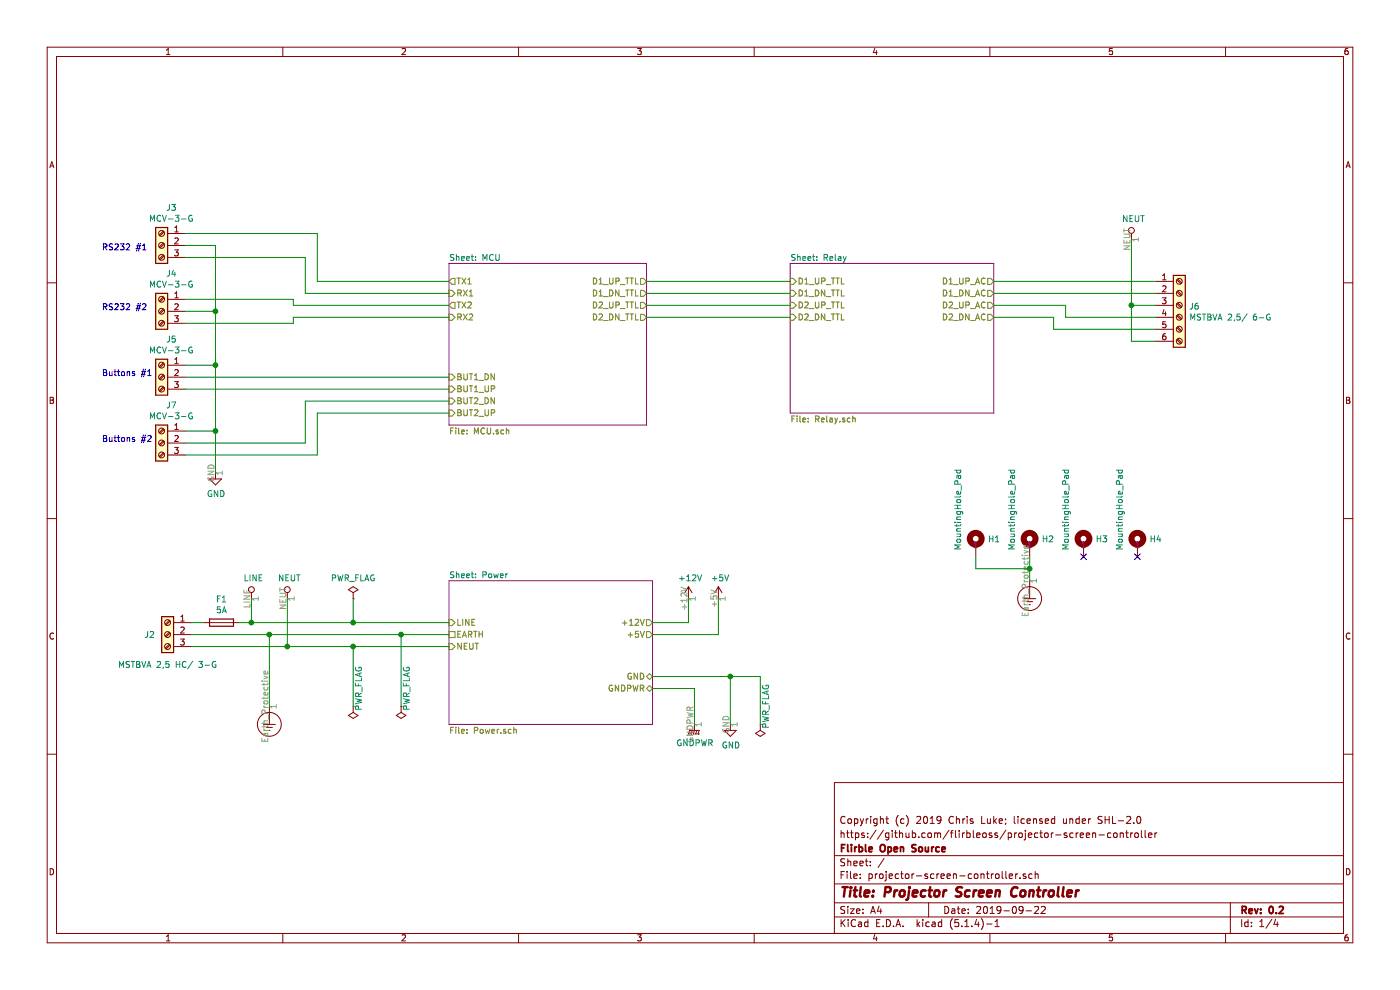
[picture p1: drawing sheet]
EESchema Schematic File Version 4
LIBS:projector-screen-controller-cache
EELAYER 30 0
EELAYER END
$Descr A4 11693 8268
encoding utf-8
Sheet 1 4
Title "Projector Screen Controller"
Date "2019-09-22"
Rev "0.2"
Comp "Flirble Open Source"
Comment1 "https://github.com/flirbleoss/projector-screen-controller"
Comment2 "Copyright (c) 2019 Chris Luke; licensed under SHL-2.0"
Comment3 ""
Comment4 ""
$EndDescr
$Sheet
S 3750 2200 1650 1350
U 5D6871CF
F0 "MCU" 50
F1 "MCU.sch" 50
F2 "TX1" O L 3750 2350 50 
F3 "TX2" O L 3750 2550 50 
F4 "RX1" I L 3750 2450 50 
F5 "RX2" I L 3750 2650 50 
F6 "D1_UP_TTL" O R 5400 2350 50 
F7 "D1_DN_TTL" O R 5400 2450 50 
F8 "D2_UP_TTL" O R 5400 2550 50 
F9 "D2_DN_TTL" O R 5400 2650 50 
F10 "BUT1_UP" I L 3750 3250 50 
F11 "BUT1_DN" I L 3750 3150 50 
F12 "BUT2_UP" I L 3750 3450 50 
F13 "BUT2_DN" I L 3750 3350 50 
$EndSheet
$Sheet
S 6600 2200 1700 1250
U 5D68B982
F0 "Relay" 50
F1 "Relay.sch" 50
F2 "D1_UP_TTL" I L 6600 2350 50 
F3 "D1_DN_TTL" I L 6600 2450 50 
F4 "D2_UP_TTL" I L 6600 2550 50 
F5 "D2_DN_TTL" I L 6600 2650 50 
F6 "D1_UP_AC" O R 8300 2350 50 
F7 "D1_DN_AC" O R 8300 2450 50 
F8 "D2_UP_AC" O R 8300 2550 50 
F9 "D2_DN_AC" O R 8300 2650 50 
$EndSheet
$Sheet
S 3750 4850 1700 1200
U 5D68B9FF
F0 "Power" 50
F1 "Power.sch" 50
F2 "LINE" I L 3750 5200 50 
F3 "NEUT" I L 3750 5400 50 
F4 "+12V" O R 5450 5200 50 
F5 "+5V" O R 5450 5300 50 
F6 "GND" B R 5450 5650 50 
F7 "EARTH" U L 3750 5300 50 
F8 "GNDPWR" B R 5450 5750 50 
$EndSheet
$Comp
L power:NEUT #PWR0101
U 1 1
P 2400 5000
F 0 "#PWR0101" H 2400 4850 50  0001 C CNN
F 1 "NEUT" H 2417 5173 50  0000 C CNN
F 2 "" H 2400 5000 50  0001 C CNN
F 3 "" H 2400 5000 50  0001 C CNN
	1    2400 5000
	1    0    0    -1  
$EndComp
$Comp
L power:LINE #PWR0102
U 1 1
P 2100 5000
F 0 "#PWR0102" H 2100 4850 50  0001 C CNN
F 1 "LINE" H 2117 5173 50  0000 C CNN
F 2 "" H 2100 5000 50  0001 C CNN
F 3 "" H 2100 5000 50  0001 C CNN
	1    2100 5000
	1    0    0    -1  
$EndComp
$Comp
L power:Earth_Protective #PWR0103
U 1 1
P 2250 5900
F 0 "#PWR0103" H 2500 5650 50  0001 C CNN
F 1 "Earth_Protective" H 2700 5750 50  0001 C CNN
F 2 "" H 2250 5800 50  0001 C CNN
F 3 "~" H 2250 5800 50  0001 C CNN
	1    2250 5900
	1    0    0    -1  
$EndComp
Wire Wire Line
	1600 5300 2250 5300
Wire Wire Line
	2100 5200 2100 5000
Wire Wire Line
	1600 5400 2400 5400
Wire Wire Line
	5400 2350 6600 2350
Wire Wire Line
	5400 2450 6600 2450
Wire Wire Line
	5400 2550 6600 2550
Wire Wire Line
	5400 2650 6600 2650
$Comp
L Connector:Screw_Terminal_01x03 J3
U 1 1
P 1350 2050
F 0 "J3" H 1268 2367 50  0000 C CNN
F 1 "MCV-3-G" H 1268 2276 50  0000 C CNN
F 2 "Connector_Phoenix_MC:PhoenixContact_MCV_1,5_3-G-3.5_1x03_P3.50mm_Vertical" H 1350 2050 50  0001 C CNN
F 3 "~" H 1350 2050 50  0001 C CNN
F 4 "Phoenix Connect" H 1350 2050 50  0001 C CNN "mfr"
F 5 "1843619" H 1350 2050 50  0001 C CNN "mpn"
F 6 "Mouser" H 1350 2050 50  0001 C CNN "Src1"
F 7 "651-1843619" H 1350 2050 50  0001 C CNN "Src1 Part"
F 8 "https://www.mouser.com/ProductDetail/651-1843619" H 1350 2050 50  0001 C CNN "Src1 URL"
	1    1350 2050
	-1   0    0    -1  
$EndComp
$Comp
L Connector:Screw_Terminal_01x03 J4
U 1 1
P 1350 2600
F 0 "J4" H 1268 2917 50  0000 C CNN
F 1 "MCV-3-G" H 1268 2826 50  0000 C CNN
F 2 "Connector_Phoenix_MC:PhoenixContact_MCV_1,5_3-G-3.5_1x03_P3.50mm_Vertical" H 1350 2600 50  0001 C CNN
F 3 "~" H 1350 2600 50  0001 C CNN
F 4 "Phoenx Connect" H 1350 2600 50  0001 C CNN "mfr"
F 5 "1843619" H 1350 2600 50  0001 C CNN "mpn"
F 6 "Mouser" H 1350 2600 50  0001 C CNN "Src1"
F 7 "651-1843619" H 1350 2600 50  0001 C CNN "Src1 Part"
F 8 "https://www.mouser.com/ProductDetail/651-1843619" H 1350 2600 50  0001 C CNN "Src1 URL"
	1    1350 2600
	-1   0    0    -1  
$EndComp
$Comp
L Connector:Screw_Terminal_01x03 J5
U 1 1
P 1350 3150
F 0 "J5" H 1268 3467 50  0000 C CNN
F 1 "MCV-3-G" H 1268 3376 50  0000 C CNN
F 2 "Connector_Phoenix_MC:PhoenixContact_MCV_1,5_3-G-3.5_1x03_P3.50mm_Vertical" H 1350 3150 50  0001 C CNN
F 3 "~" H 1350 3150 50  0001 C CNN
F 4 "Phoenix Connect" H 1350 3150 50  0001 C CNN "mfr"
F 5 "1843619" H 1350 3150 50  0001 C CNN "mpn"
F 6 "Mouser" H 1350 3150 50  0001 C CNN "Src1"
F 7 "651-1843619" H 1350 3150 50  0001 C CNN "Src1 Part"
F 8 "https://www.mouser.com/ProductDetail/651-1843619" H 1350 3150 50  0001 C CNN "Src1 URL"
	1    1350 3150
	-1   0    0    -1  
$EndComp
$Comp
L power:GND #PWR013
U 1 1
P 1800 3950
F 0 "#PWR013" H 1800 3700 50  0001 C CNN
F 1 "GND" H 1805 3777 50  0000 C CNN
F 2 "" H 1800 3950 50  0001 C CNN
F 3 "" H 1800 3950 50  0001 C CNN
	1    1800 3950
	1    0    0    -1  
$EndComp
Wire Wire Line
	1550 2600 1800 2600
Wire Wire Line
	1550 2050 1800 2050
Wire Wire Line
	1800 2050 1800 2600
Connection ~ 1800 2600
Wire Wire Line
	1550 1950 2650 1950
Wire Wire Line
	2650 1950 2650 2350
Wire Wire Line
	2650 2350 3750 2350
Wire Wire Line
	1550 2150 2550 2150
Wire Wire Line
	2550 2150 2550 2450
Wire Wire Line
	2550 2450 3750 2450
Wire Wire Line
	1550 2500 2450 2500
Wire Wire Line
	2450 2500 2450 2550
Wire Wire Line
	2450 2550 3750 2550
Wire Wire Line
	1550 2700 2450 2700
Wire Wire Line
	2450 2700 2450 2650
Wire Wire Line
	2450 2650 3750 2650
$Comp
L Connector:Screw_Terminal_01x06 J6
U 1 1
P 9850 2550
F 0 "J6" H 9930 2542 50  0000 L CNN
F 1 "MSTBVA 2,5/ 6-G" H 9930 2451 50  0000 L CNN
F 2 "Connector_Phoenix_MSTB:PhoenixContact_MSTBVA_2,5_6-G_1x06_P5.00mm_Vertical" H 9850 2550 50  0001 C CNN
F 3 "~" H 9850 2550 50  0001 C CNN
F 4 "Phoenix Connect" H 9850 2550 50  0001 C CNN "mfr"
F 5 "1755558" H 9850 2550 50  0001 C CNN "mpn"
F 6 "Mouser" H 9850 2550 50  0001 C CNN "Src1"
F 7 "651-1755558" H 9850 2550 50  0001 C CNN "Src1 Part"
F 8 "https://www.mouser.com/ProductDetail/651-1755558" H 9850 2550 50  0001 C CNN "Src1 URL"
	1    9850 2550
	1    0    0    -1  
$EndComp
$Comp
L power:NEUT #PWR014
U 1 1
P 9450 2000
F 0 "#PWR014" H 9450 1850 50  0001 C CNN
F 1 "NEUT" H 9467 2173 50  0000 C CNN
F 2 "" H 9450 2000 50  0001 C CNN
F 3 "" H 9450 2000 50  0001 C CNN
	1    9450 2000
	1    0    0    -1  
$EndComp
Wire Wire Line
	9450 2000 9450 2550
Wire Wire Line
	9450 2550 9650 2550
Wire Wire Line
	9650 2850 9450 2850
Wire Wire Line
	9450 2850 9450 2550
Connection ~ 9450 2550
Wire Wire Line
	8300 2350 9650 2350
Wire Wire Line
	8300 2450 9650 2450
Wire Wire Line
	8300 2550 8900 2550
Wire Wire Line
	8900 2550 8900 2650
Wire Wire Line
	8900 2650 9650 2650
Wire Wire Line
	8300 2650 8800 2650
Wire Wire Line
	8800 2650 8800 2750
Wire Wire Line
	8800 2750 9650 2750
$Comp
L Device:Fuse F1
U 1 1
P 1850 5200
F 0 "F1" V 1653 5200 50  0000 C CNN
F 1 "5A" V 1744 5200 50  0000 C CNN
F 2 "Fuse_Holders_and_Fuses:Fuseholder5x20_horiz_open_inline_Type-I" V 1780 5200 50  0001 C CNN
F 3 "~" H 1850 5200 50  0001 C CNN
	1    1850 5200
	0    1    1    0   
$EndComp
Wire Wire Line
	1600 5200 1700 5200
Wire Wire Line
	2000 5200 2100 5200
Connection ~ 2100 5200
Text Notes 850  2100 0    50   ~ 0
RS232 #1
Text Notes 850  2600 0    50   ~ 0
RS232 #2
Text Notes 850  3150 0    50   ~ 0
Buttons #1
$Comp
L Connector:Screw_Terminal_01x03 J7
U 1 1
P 1350 3700
F 0 "J7" H 1268 4017 50  0000 C CNN
F 1 "MCV-3-G" H 1268 3926 50  0000 C CNN
F 2 "Connector_Phoenix_MC:PhoenixContact_MCV_1,5_3-G-3.5_1x03_P3.50mm_Vertical" H 1350 3700 50  0001 C CNN
F 3 "~" H 1350 3700 50  0001 C CNN
F 4 "Phoenix Connect" H 1350 3700 50  0001 C CNN "mfr"
F 5 "1843619" H 1350 3700 50  0001 C CNN "mpn"
F 6 "Mouser" H 1350 3700 50  0001 C CNN "Src1"
F 7 "651-1843619" H 1350 3700 50  0001 C CNN "Src1 Part"
F 8 "https://www.mouser.com/ProductDetail/651-1843619" H 1350 3700 50  0001 C CNN "Src1 URL"
	1    1350 3700
	-1   0    0    -1  
$EndComp
Wire Wire Line
	1800 2600 1800 3050
Wire Wire Line
	1550 3050 1800 3050
Connection ~ 1800 3050
Wire Wire Line
	1550 3150 3750 3150
Wire Wire Line
	1550 3250 3750 3250
Wire Wire Line
	1550 3600 1800 3600
Wire Wire Line
	1800 3050 1800 3600
Connection ~ 1800 3600
Wire Wire Line
	1800 3600 1800 3950
Wire Wire Line
	3750 3450 2650 3450
Wire Wire Line
	2650 3450 2650 3800
Wire Wire Line
	2650 3800 1550 3800
Wire Wire Line
	3750 3350 2550 3350
Wire Wire Line
	2550 3350 2550 3700
Wire Wire Line
	2550 3700 1550 3700
Text Notes 850  3700 0    50   ~ 0
Buttons #2
Wire Wire Line
	2400 5000 2400 5400
Connection ~ 2400 5400
$Comp
L power:GND #PWR0104
U 1 1
P 6100 6050
F 0 "#PWR0104" H 6100 5800 50  0001 C CNN
F 1 "GND" H 6105 5877 50  0000 C CNN
F 2 "" H 6100 6050 50  0001 C CNN
F 3 "" H 6100 6050 50  0001 C CNN
	1    6100 6050
	1    0    0    -1  
$EndComp
$Comp
L power:+12V #PWR0105
U 1 1
P 5750 5000
F 0 "#PWR0105" H 5750 4850 50  0001 C CNN
F 1 "+12V" H 5765 5173 50  0000 C CNN
F 2 "" H 5750 5000 50  0001 C CNN
F 3 "" H 5750 5000 50  0001 C CNN
	1    5750 5000
	1    0    0    -1  
$EndComp
$Comp
L power:+5V #PWR0109
U 1 1
P 6000 5000
F 0 "#PWR0109" H 6000 4850 50  0001 C CNN
F 1 "+5V" H 6015 5173 50  0000 C CNN
F 2 "" H 6000 5000 50  0001 C CNN
F 3 "" H 6000 5000 50  0001 C CNN
	1    6000 5000
	1    0    0    -1  
$EndComp
Wire Wire Line
	5750 5000 5750 5200
Wire Wire Line
	5750 5200 5450 5200
Wire Wire Line
	6000 5000 6000 5300
Wire Wire Line
	6000 5300 5450 5300
Wire Wire Line
	2100 5200 2950 5200
Wire Wire Line
	2400 5400 2950 5400
Wire Wire Line
	2250 5300 2250 5900
Wire Wire Line
	2250 5300 3350 5300
Connection ~ 2250 5300
$Comp
L Mechanical:MountingHole_Pad H2
U 1 1
P 8600 4550
F 0 "H2" H 8700 4599 50  0000 L CNN
F 1 "MountingHole_Pad" V 8450 4500 50  0000 L CNN
F 2 "Mounting_Holes:MountingHole_3.7mm_Pad_Via" H 8600 4550 50  0001 C CNN
F 3 "~" H 8600 4550 50  0001 C CNN
F 4 "1" H 8600 4550 50  0000 C CNN "DNP"
	1    8600 4550
	1    0    0    -1  
$EndComp
$Comp
L Mechanical:MountingHole_Pad H1
U 1 1
P 8150 4550
F 0 "H1" H 8250 4599 50  0000 L CNN
F 1 "MountingHole_Pad" V 8000 4500 50  0000 L CNN
F 2 "Mounting_Holes:MountingHole_3.7mm_Pad_Via" H 8150 4550 50  0001 C CNN
F 3 "~" H 8150 4550 50  0001 C CNN
F 4 "1" H 8150 4550 50  0000 C CNN "DNP"
	1    8150 4550
	1    0    0    -1  
$EndComp
$Comp
L power:Earth_Protective #PWR010
U 1 1
P 8600 4850
F 0 "#PWR010" H 8850 4600 50  0001 C CNN
F 1 "Earth_Protective" H 9050 4700 50  0001 C CNN
F 2 "" H 8600 4750 50  0001 C CNN
F 3 "~" H 8600 4750 50  0001 C CNN
	1    8600 4850
	1    0    0    -1  
$EndComp
Wire Wire Line
	8600 4650 8600 4750
Wire Wire Line
	8150 4650 8150 4750
Wire Wire Line
	8150 4750 8600 4750
Connection ~ 8600 4750
Wire Wire Line
	8600 4750 8600 4850
$Comp
L power:GNDPWR #PWR0106
U 1 1
P 5800 6050
F 0 "#PWR0106" H 5800 5850 50  0001 C CNN
F 1 "GNDPWR" H 5804 5896 50  0000 C CNN
F 2 "" H 5800 6000 50  0001 C CNN
F 3 "" H 5800 6000 50  0001 C CNN
	1    5800 6050
	1    0    0    -1  
$EndComp
Wire Wire Line
	5450 5650 6100 5650
Wire Wire Line
	6100 5650 6100 6050
Wire Wire Line
	5450 5750 5800 5750
Wire Wire Line
	5800 5750 5800 6050
$Comp
L power:PWR_FLAG #FLG0101
U 1 1
P 2950 5000
F 0 "#FLG0101" H 2950 5075 50  0001 C CNN
F 1 "PWR_FLAG" H 2950 5173 50  0000 C CNN
F 2 "" H 2950 5000 50  0001 C CNN
F 3 "~" H 2950 5000 50  0001 C CNN
	1    2950 5000
	1    0    0    -1  
$EndComp
$Comp
L power:PWR_FLAG #FLG0102
U 1 1
P 2950 5900
F 0 "#FLG0102" H 2950 5975 50  0001 C CNN
F 1 "PWR_FLAG" V 2900 5750 50  0000 C CNN
F 2 "" H 2950 5900 50  0001 C CNN
F 3 "~" H 2950 5900 50  0001 C CNN
	1    2950 5900
	-1   0    0    1   
$EndComp
$Comp
L power:PWR_FLAG #FLG0103
U 1 1
P 3350 5900
F 0 "#FLG0103" H 3350 5975 50  0001 C CNN
F 1 "PWR_FLAG" V 3300 5750 50  0000 C CNN
F 2 "" H 3350 5900 50  0001 C CNN
F 3 "~" H 3350 5900 50  0001 C CNN
	1    3350 5900
	-1   0    0    1   
$EndComp
Wire Wire Line
	2950 5000 2950 5200
Connection ~ 2950 5200
Wire Wire Line
	2950 5200 3750 5200
Wire Wire Line
	2950 5400 2950 5900
Connection ~ 2950 5400
Wire Wire Line
	2950 5400 3750 5400
Wire Wire Line
	3350 5300 3350 5900
Connection ~ 3350 5300
Wire Wire Line
	3350 5300 3750 5300
$Comp
L power:PWR_FLAG #FLG0104
U 1 1
P 6350 6050
F 0 "#FLG0104" H 6350 6125 50  0001 C CNN
F 1 "PWR_FLAG" V 6300 5900 50  0000 C CNN
F 2 "" H 6350 6050 50  0001 C CNN
F 3 "~" H 6350 6050 50  0001 C CNN
	1    6350 6050
	-1   0    0    1   
$EndComp
Wire Wire Line
	6100 5650 6350 5650
Wire Wire Line
	6350 5650 6350 6050
Connection ~ 6100 5650
$Comp
L Connector:Screw_Terminal_01x03 J2
U 1 1
P 1400 5300
F 0 "J2" H 1550 5300 50  0000 C CNN
F 1 "MSTBVA 2,5 HC/ 3-G" H 1400 5050 50  0000 C CNN
F 2 "Connector_Phoenix_MSTB:PhoenixContact_MSTBVA_2,5_3-G_1x03_P5.00mm_Vertical" H 1400 5300 50  0001 C CNN
F 3 "~" H 1400 5300 50  0001 C CNN
F 4 "Phoenix Connect" H 1400 5300 50  0001 C CNN "mfr"
F 5 "1924208" H 1400 5300 50  0001 C CNN "mpn"
F 6 "Mouser" H 1400 5300 50  0001 C CNN "Src1"
F 7 "651-1924208" H 1400 5300 50  0001 C CNN "Src1 Part"
F 8 "https://www.mouser.com/ProductDetail/651-1924208" H 1400 5300 50  0001 C CNN "Src1 URL"
	1    1400 5300
	-1   0    0    -1  
$EndComp
$Comp
L Mechanical:MountingHole_Pad H3
U 1 1
P 9050 4550
F 0 "H3" H 9150 4599 50  0000 L CNN
F 1 "MountingHole_Pad" V 8900 4500 50  0000 L CNN
F 2 "Mounting_Holes:MountingHole_3.7mm_Pad_Via" H 9050 4550 50  0001 C CNN
F 3 "~" H 9050 4550 50  0001 C CNN
F 4 "1" H 9050 4550 50  0000 C CNN "DNP"
	1    9050 4550
	1    0    0    -1  
$EndComp
$Comp
L Mechanical:MountingHole_Pad H4
U 1 1
P 9500 4550
F 0 "H4" H 9600 4599 50  0000 L CNN
F 1 "MountingHole_Pad" V 9350 4500 50  0000 L CNN
F 2 "Mounting_Holes:MountingHole_3.7mm_Pad_Via" H 9500 4550 50  0001 C CNN
F 3 "~" H 9500 4550 50  0001 C CNN
F 4 "1" H 9500 4550 50  0000 C CNN "DNP"
	1    9500 4550
	1    0    0    -1  
$EndComp
NoConn ~ 9050 4650
NoConn ~ 9500 4650
$EndSCHEMATC
